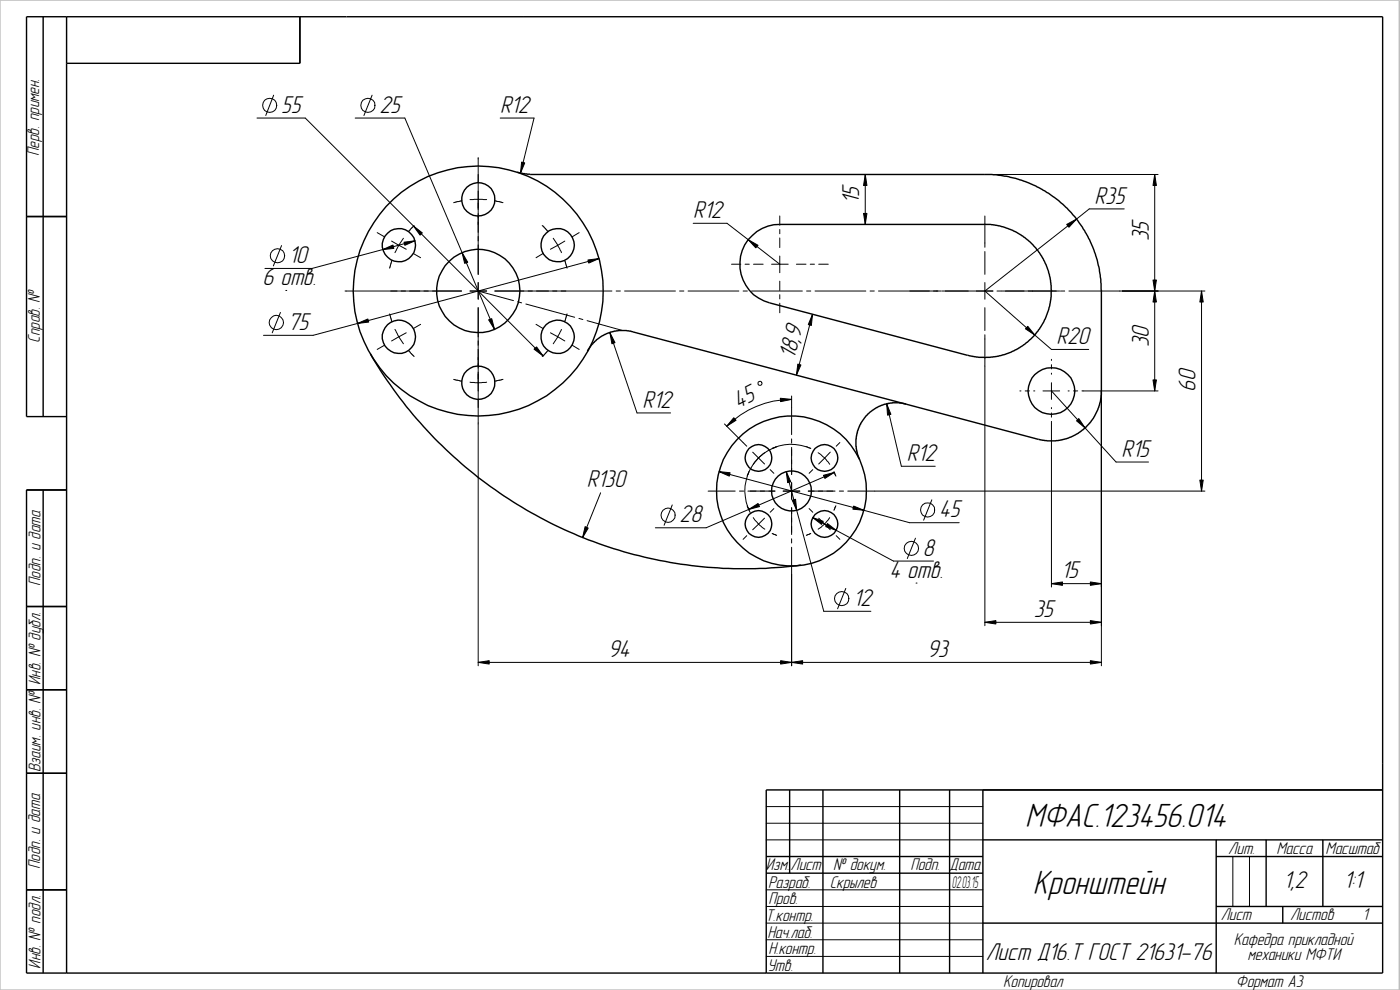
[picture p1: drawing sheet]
<svg xmlns="http://www.w3.org/2000/svg" width="420mm" height="297mm" viewBox="0 0 420 297" stroke-linecap="round" stroke-linejoin="round" font-family="sans-serif">
<g fill="none" stroke="#000" stroke-width=".3">
<path d="M77.1 35.4h14.5l71.4 71.4M82.1 28.6l-2.3 6.1M106.6 35.4h14.9l26.9 63.4M111.7 28.6l-2.5 6.1M150.1 35.4h10.2l-4.1 16.5M141.1 59.9h4.9M143.5 47.3v35M259.7 52.4v14.9M295.6 52.4h52M346.5 52.4v64.9M84.5 73.7l-2.5 6.1M113.2 69.8l2.2 1.3"/>
<path d="M117.5 72.3l2.2 1.3M117.6 78.1l-.7 2.4M119.7 73.6l-1.2 2.2M119.7 73.6l2.2 1.2M121.1 71.5l-1.4 2.1M124 76.1l2.2 1.2M124.3 67.7l-1.7 1.8M124.5 72.2l-30.9 8.3h-14.1M138.6 60.2l-2.5 .6M148.5 60.2l2.5 .6M162.7 67.7l1.8 1.8M163 76.1l-2.1 1.2"/>
<path d="M166 71.5l1.4 2.1M167.4 73.6l1.1 2.2M167.4 73.6l-2.2 1.2M169.4 78.1l.8 2.4M169.5 72.3l-2.1 1.3M173.8 69.8l-2.1 1.3M179.7 77.6l-85.7 23h-14.9M208 67h10.2l15.8 12.3M219.5 79.3h2.8M223.6 79.3h1.3M226.1 79.3h2.9M231.6 79.3h5"/>
<path d="M234 64.8v2.8M234 68.9v1.2M234 71.4v2.9M234 76.8v5M239 79.3h2.9M243.2 79.3h1.2M245.7 79.3h2.9M295.6 64.8v9.4M295.6 75.5v6.8M337.4 62.7h-10.5l-31.3 24.6 20 17.5h11.1M84.2 93.8l-2.5 6.1M85.8 87.2h.1"/>
<path d="M103.5 87.3h35M116.9 94.2l.7 2.3M118.5 98.8l1.2 2.2M121.9 99.9l-2.2 1.1M126.2 97.3l-2.2 1.3M141.1 87.3h4.9M143.5 87.3l10.6 2.9M143.5 84.8v5M143.5 92.3v35M148.5 87.3h35.1M155.4 90.5l1.1 .4M157.8 91.2l14.7 4"/>
<path d="M160.9 97.3l2.1 1.3M165.2 99.9l2.2 1.1M168.5 98.8l-1.1 2.2M170.2 94.2l-.8 2.3M173.7 95.5l1.2 .4M176.2 96.2l10.7 3M183 99.9l8.2 24h10.1M184.9 87.3h1.3M187.5 87.3h15.2M204 87.3h1.2M206.5 87.3h15.2M223 87.3h1.3"/>
<path d="M225.6 87.3h15.2M234 84.4v2.8M234 88.4v1.3M234 91v2.8M242.1 87.3h1.2M243.8 94.3l-4.8 18.3M244.6 87.3h15.2M261.1 87.3h1.3M263.7 87.3h18.7M282.7 87.3h15.3M295.6 84.8v5M295.6 92.3v6.9"/>
<path d="M299.2 87.3h1.3M300.6 87.3h17.4M318.3 87.3h1.2M320.8 87.3h40.8M360.6 87.3v60M115.4 103.6l-2.2 1.2M119.7 101l1.4 2.2M119.7 101l-2.2 1.3M122.6 105.2l1.7 1.8M136.1 113.8l2.5 .5M141.1 114.7l1.5 .1 3.4-.1M151 113.8l-2.5 .5"/>
<path d="M163 106.8l-.3 .2M164.5 105.2l-1.5 1.6M167.4 101l-1.4 2.2M167.4 101l2.1 1.3M171.7 103.6l2.1 1.2M237.6 119.8a27.7 27.7 0 0 0-19.5 8.1M237.6 118.8v11.6M295.6 100.4v87.3M306.1 117.3h.3M307.7 117.3h1.2M310.2 117.3h.4M313 117.3h5"/>
<path d="M315.6 107.8v.3M315.6 109.4v1.3M315.6 112v.3M315.6 114.8v5M315.6 117.3l19.3 21.3h9.8M320.5 117.3h.4M322.2 117.3h1.2M324.7 117.3h22.9M330.5 117.3v82.5M143.5 127.4v72.4M217.4 127.2l6.7 6.7M225.9 135.7l3.5 3.5"/>
<path d="M229.5 135.8l-1.7 1.4-1.7 2.1M233.1 134.1l-1.4 .5M237.6 131.7v1.3M237.6 134.2v8.2M243.3 134.6a14 14 0 0 0-15.9 3.1 14 14 0 0 0-2.3 16.1M245.5 135.8l2 1.6M247.5 137.4l1.5 1.9M247.5 137.4l-1.8 1.8M249.2 135.7l-1.7 1.7M252.1 132.8l-1.1 1.1M266.1 121.2l4.4 18.7h10.2M315.6 122.3v.3"/>
<path d="M315.6 123.9v1.3M315.6 126.4v.4M315.6 126.9v49.2M180.3 147.9l-5.5 13.4M201.8 151.5l-2.5 6.1M212.5 147.3h8.1M215.8 141.5l57.2 15.3h14.9M221.9 147.3h1.3M224.3 151.8l.5 1.3M224.5 147.3h8.1M224.8 141.5l-.5 1.4M226.1 155.3l1.6 2"/>
<path d="M227.7 157.3l1.8 1.5M227.7 157.3l-1.8 1.6M229.4 155.5l-1.7 1.8M231.1 140.9l1.1 1.1M232.2 152.6l-1.1 1.1M235 147.3h5M236 141.5l11.2 41.9h14.2M237.6 144.8v5M237.6 152.3v8.1M242.6 147.3h8M242.8 152.6l1.1 1.1M243.9 140.9l-1.1 1.1"/>
<path d="M243.9 155.3l24.2 13h12.1M245.7 155.5l3.5 3.4M249 155.3a10.2 10.2 0 0 1-3.5 3.5M250.3 141.5l.6 1.4M250.4 141.8l-38.5 16.6h-15.2M250.9 151.8l-.6 1.3M251.9 147.3h1.3M254.4 147.3h107.2M279.7 150l-2.5 6.1M224.1 160.7l-1.1 1.1M231.7 160l1.4 .6M237.6 161.7v1.2"/>
<path d="M237.6 164.2v35.6M243.3 160l-1.3 .6M251 160.7l1.1 1.1M253.8 176.6l-2.4 6.1M274.7 161.5l-2.4 6.1M274.9 174.9h.1M315.6 175.1h14.9M143.5 198.7h187M295.6 186.7h34.9M230 252h65M230 247h65M230 242h65"/>
<path d="M370 257v15M375 257v15M230 272h65M230 267h65M230 277h65M230 287h65M230 282h65"/>
<circle cx="80.9" cy="31.6" r="2.13"/>
<circle cx="110.4" cy="31.6" r="2.12"/>
<circle cx="83.3" cy="76.8" r="2.13"/>
<circle cx="82.9" cy="96.8" r="2.15"/>
<circle cx="228" cy="115" r=".61"/>
<circle cx="200.5" cy="154.6" r="2.12"/>
<circle cx="278.4" cy="153" r="2.15"/>
<circle cx="252.6" cy="179.6" r="2.13"/>
<circle cx="273.5" cy="164.6" r="2.13"/>
</g>
<path d="M0 0h419.9v297h-419.9z" fill="none" stroke="#c0c0c0" stroke-width=".42"/>
<g fill="none" stroke="#000" stroke-width=".42">
<path d="M13 5v120M20 5v287M90 5v14h-70M155.3 51.7l1.7 .4 2.1 .2M159.1 52.4h138.6l3.8 .5a34.9 34.9 0 0 1 29 34.4v31.2l-.1 1.3-.9 3-1.4 2.8-2.3 2.7-2.2 1.7-3.1 1.5-2.4 .6-3.8 .2-1.9-.3-40.5-10.7M8 65h12M295.5 67.3l2.5 .1 2.9 .6 3.1 1.1 3.5 2.1 3.4 3.3 1.7 2.3 1.3 2.6 1.2 3.8 .5 3.9-.2 2.7-.6 2.9-1.5 3.8-1.7 2.8-3.2 3.3-3.3 2.2-2.4 1.1-3.1 1-2.4 .3h-3.5l-2.6-.4-60.1-15.9a12 12 0 0 1-8.8-13.1 12 12 0 0 1 11.8-10.5h61.6M111.2 106.2a129.7 129.7 0 0 0 129.2 63.3M176.3 105.4l1.3-2.1 1.4-1.3 2.4-1.6 2-.8 2.2-.4 3.6 .1 82.7 22M20 125h-12v-120h407v287h-407v-145h12M271.9 121.3l-2-.5h-2.1l-2.3 .5-2.4 1-3.2 2.4-1.9 3-1 3.4v3.5l1 3.3M13 147v145"/>
<path d="M8 182h12M8 207h12M8 232h12M237 237v25M247 237v55M270 237v55M285 237v55M295 237v55M415 237h-185v55M230 257h65M295 252h120M365 252v40"/>
<path d="M365 257h50M380 252v20M397 252v20M8 267h12M230 262h65M295 277h120M365 272h50M385 272v5"/>
<circle cx="143.5" cy="59.8" r="5"/>
<circle cx="119.7" cy="73.6" r="5"/>
<circle cx="167.4" cy="73.6" r="5"/>
<circle cx="143.5" cy="87.3" r="37.5"/>
<circle cx="143.5" cy="87.3" r="12.5"/>
<circle cx="119.7" cy="101" r="5"/>
<circle cx="143.5" cy="114.8" r="5"/>
<circle cx="167.4" cy="101" r="5"/>
<circle cx="315.6" cy="117.3" r="7"/>
<circle cx="227.6" cy="137.4" r="4"/>
<circle cx="247.5" cy="137.4" r="4"/>
<circle cx="227.7" cy="157.2" r="4"/>
<circle cx="237.5" cy="147.3" r="6"/>
<circle cx="237.5" cy="147.3" r="22.5"/>
<circle cx="247.5" cy="157.2" r="4"/>
</g>
<g fill="#000" stroke="#000" stroke-width=".3">
<path d="M156.5 48.6l1 .3-1.3 3zM259.7 52.4l.5 3.3h-1zM346.5 52.4l.5 3.3h-1zM114.9 74.9l3-1.4 .3 1zM124.1 67.8l2.6 2.1-.6 .7zM121.2 72.7l3.3-.5-3 1.4zM138.7 75.8l1.7 2.9-1 .3zM176.4 78l3.3-.4-3 1.3zM224.5 71.9l3 1.7-.7 .8zM259.2 64h1l-.5 3.3zM320.1 67.3l3-1.6-2.3 2.5zM107.3 97.1l3.1-1.4 .3 .9z"/>
<path d="M146.6 96l1-.4 .8 3.2zM183 99.9l1.6 2.9-1 .4zM243.8 94.3l-.3 3.3-.9-.2zM346 84h1l-.5 3.3zM346.5 87.3l.5 3.3h-1zM360.6 87.3l.5 3.3h-1zM160.3 104.8l.7-.7 2 2.7zM234.2 119.5l3.4 .3-3.3 .7zM239.4 109.2l1 .3-1.4 3.1zM308.4 97.9l2.2 2.6-2.8-1.8zM346 114h1l-.5 3.3zM220.2 125.3l.7 .8-2.8 1.8z"/>
<path d="M266.1 121.2l1.3 3.1-1 .3zM323.8 125.6l1.8 2.8-2.5-2.1zM215.8 141.5l3.3 .3-.2 1.1zM224.7 152.9l2.8-1.8 .4 .9zM236 141.5l1.3 3.1-.9 .2zM237.7 150.1l1.1-.3 .3 3.3zM243.9 155.3l3.2 1.1-.6 .9zM247.1 142.6l3.3-.8-2.8 1.7zM248.3 157.1l2.7 2-3.2-1.1zM256.2 151.8l3 1.3-3.3-.3zM360.1 144h1l-.5 3.3zM175.6 158l.9 .4-1.7 2.9z"/>
<path d="M315.6 175.1l3.3-.5v1zM327.2 174.6l3.3 .5-3.3 .5zM143.5 198.7l3.3-.5v1zM237.6 198.7l3.3-.5v1zM234.3 198.2l3.3 .5-3.3 .5zM295.6 186.7l3.3-.5v1zM327.2 198.2l3.3 .5-3.3 .5zM327.2 186.2l3.3 .5-3.3 .5z"/>
</g>
<g font-size="10.4">
<text x="307.7" y="248.2">МФАС.123456.014</text>
<text x="310" y="268.3">Кронштейн</text>
</g>
<g font-size="7.5">
<text x="84.4" y="33.8">55</text>
<text x="113.9" y="33.8">25</text>
<text x="150.1" y="33.8">R12</text>
<text x="208" y="65.4">R12</text>
<text x="257.9" y="61.3" transform="rotate(-90 257.9 61.3)">15</text>
<text x="328.5" y="61.1">R35</text>
<text x="344.8" y="72.4" transform="rotate(-90 344.8 72.4)">35</text>
<text x="86.7" y="78.9">10</text>
<text x="78.8" y="85.5">6 отв.</text>
<text x="86.4" y="99">75</text>
<text x="240" y="101.7" transform="rotate(-75 240 101.7)">9</text>
<text x="238.4" y="108" transform="rotate(-75 238.4 108)">18,</text>
<text x="317.1" y="103.2">R20</text>
<text x="344.8" y="104.3" transform="rotate(-90 344.8 104.3)">30</text>
<text x="358.8" y="117.6" transform="rotate(-90 358.8 117.6)">60</text>
<text x="192.8" y="122.3">R12</text>
<text x="221.5" y="122.8" transform="rotate(-27 221.5 122.8)">45</text>
<text x="336.5" y="137">R15</text>
<text x="272.1" y="138.3">R12</text>
<text x="176.1" y="146.2">R130</text>
<text x="281.9" y="155.2">45</text>
<text x="204" y="156.7">28</text>
<text x="276.9" y="166.7">8</text>
<text x="267" y="173.3">4 отв.</text>
<text x="318.4" y="173.5">15</text>
<text x="256" y="181.8">12</text>
<text x="310.2" y="185.1">35</text>
<text x="182.5" y="197.1">94</text>
<text x="278.2" y="197.1">93</text>
<text x="385.2" y="266.4">1,2</text>
<text x="403.3" y="266.4">1:1</text>
<text x="295.8" y="288">Лист Д16.Т ГОСТ 21631-76</text>
</g>
<g font-size="5.3">
<text x="11.8" y="46.8" transform="rotate(-90 11.8 46.8)">Перв. примен.</text>
<text x="11.9" y="102.9" transform="rotate(-90 11.9 102.9)">Справ. №</text>
<text x="12.1" y="175.8" transform="rotate(-90 12.1 175.8)">Подп. и дата</text>
<text x="12.1" y="205.6" transform="rotate(-90 12.1 205.6)">Инв. № дубл.</text>
<text x="12.1" y="231.7" transform="rotate(-90 12.1 231.7)">Взаим. инв. №</text>
<text x="368.6" y="256.1">Лит.</text>
<text x="383.1" y="256.1">Масса</text>
<text x="397.8" y="256.1">Масштаб</text>
<text x="12" y="260.8" transform="rotate(-90 12 260.8)">Подп. и дата</text>
<text x="229.9" y="261.1">Изм.</text>
<text x="237.2" y="261.1">Лист</text>
<text x="250" y="261.1">№ докум.</text>
<text x="273.2" y="261.1">Подп. Дата</text>
<text x="230.5" y="266.4">Разраб.</text>
<text x="249" y="266.4">Скрылев</text>
<text x="230.6" y="271.4">Пров.</text>
<text x="366.4" y="276">Лист</text>
<text x="387.2" y="276">Листов</text>
<text x="408.9" y="276">1</text>
<text x="229.8" y="276.4">Т.контр.</text>
<text x="230.4" y="281.5">Нач.лаб.</text>
<text x="230.6" y="286.2">Н.контр.</text>
<text x="370.3" y="283.4">Кафедра прикладной</text>
<text x="374.4" y="288">механики МФТИ</text>
<text x="12.1" y="290.6" transform="rotate(-90 12.1 290.6)">Инв. № подл.</text>
<text x="230.4" y="291.3">Утв.</text>
<text x="301.1" y="296.2">Копировал</text>
<text x="370.9" y="296.2">Формат А3</text>
</g>
<text font-size="5.1" x="285.7" y="266.4">02.03.15</text>
</svg>
